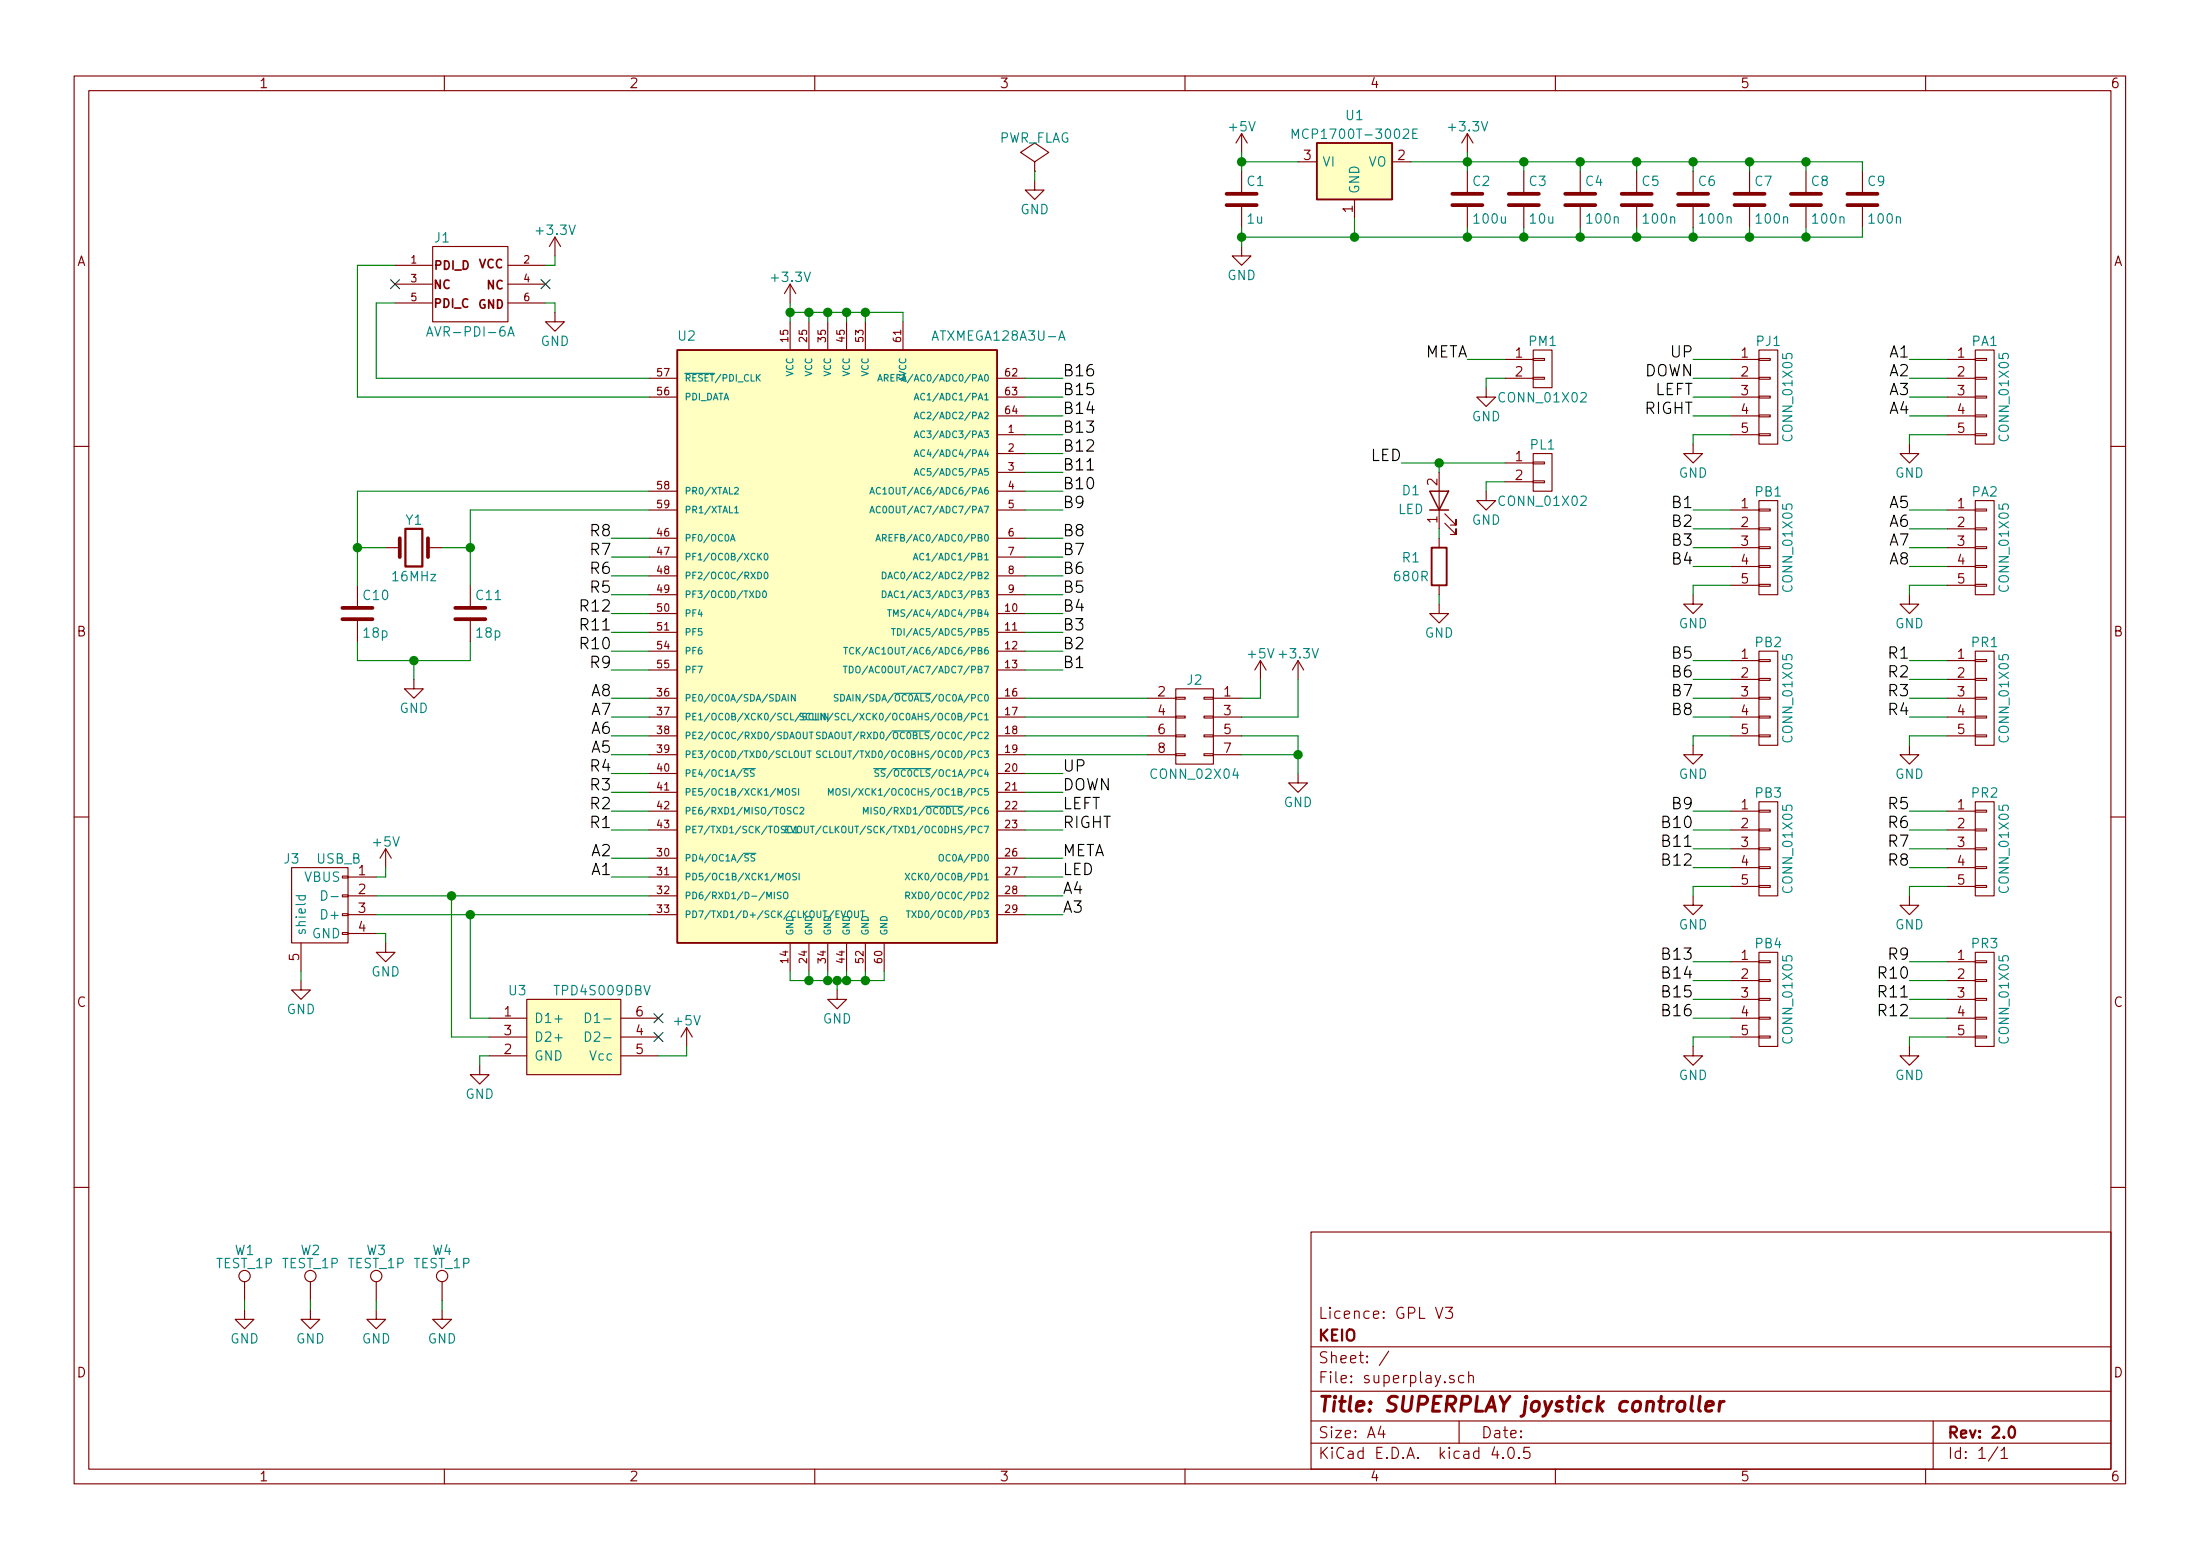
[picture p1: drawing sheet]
EESchema Schematic File Version 2
LIBS:power
LIBS:device
LIBS:transistors
LIBS:conn
LIBS:linear
LIBS:regul
LIBS:74xx
LIBS:cmos4000
LIBS:adc-dac
LIBS:memory
LIBS:xilinx
LIBS:microcontrollers
LIBS:dsp
LIBS:microchip
LIBS:analog_switches
LIBS:motorola
LIBS:texas
LIBS:intel
LIBS:audio
LIBS:interface
LIBS:digital-audio
LIBS:philips
LIBS:display
LIBS:cypress
LIBS:siliconi
LIBS:opto
LIBS:atmel
LIBS:contrib
LIBS:valves
LIBS:kuro
LIBS:superplay-cache
EELAYER 25 0
EELAYER END
$Descr A4 11693 8268
encoding utf-8
Sheet 1 1
Title "SUPERPLAY joystick controller"
Date ""
Rev "2.0"
Comp "KEIO"
Comment1 "Licence: GPL V3"
Comment2 ""
Comment3 ""
Comment4 ""
$EndDescr
$Comp
L ATXMEGA128A3U-A U2
U 1 1
P 4450 3400
F 0 "U2" H 3600 5000 50  0000 L BNN
F 1 "ATXMEGA128A3U-A" H 4950 5000 50  0000 L BNN
F 2 "Housings_QFP:TQFP-64_14x14mm_Pitch0.8mm" H 4450 3400 50  0001 C CIN
F 3 "" H 4450 3400 50  0000 C CNN
	1    4450 3400
	1    0    0    -1  
$EndComp
$Comp
L AVR-PDI-6A J1
U 1 1
P 2500 1500
F 0 "J1" H 2350 1750 50  0000 C CNN
F 1 "AVR-PDI-6A" H 2500 1250 50  0000 C CNN
F 2 "kuro:3x2_1.27mm_SMD_header" V 1950 1550 50  0001 C CNN
F 3 "" H 2500 1500 50  0000 C CNN
	1    2500 1500
	1    0    0    -1  
$EndComp
$Comp
L C C2
U 1 1
P 7800 1050
F 0 "C2" H 7825 1150 50  0000 L CNN
F 1 "100u" H 7825 950 50  0000 L CNN
F 2 "Capacitors_SMD:C_1206" H 7838 900 50  0001 C CNN
F 3 "" H 7800 1050 50  0000 C CNN
	1    7800 1050
	1    0    0    -1  
$EndComp
$Comp
L MCP1700T-3002E/TT U1
U 1 1
P 7200 950
F 0 "U1" H 7200 1300 50  0000 C CNN
F 1 "MCP1700T-3002E" H 7200 1200 50  0000 C CNN
F 2 "TO_SOT_Packages_SMD:SOT-23" H 7200 1050 50  0001 C CNN
F 3 "" H 7200 1050 50  0000 C CNN
	1    7200 950 
	1    0    0    -1  
$EndComp
$Comp
L Crystal Y1
U 1 1
P 2200 2900
F 0 "Y1" H 2200 3050 50  0000 C CNN
F 1 "16MHz" H 2200 2750 50  0000 C CNN
F 2 "kuro:SMD_Crystal_Multi_QC6CB_7A_ABM7" H 2200 2900 50  0001 C CNN
F 3 "" H 2200 2900 50  0000 C CNN
	1    2200 2900
	1    0    0    -1  
$EndComp
$Comp
L +3.3V #PWR01
U 1 1
P 7800 800
F 0 "#PWR01" H 7800 650 50  0001 C CNN
F 1 "+3.3V" H 7800 940 50  0000 C CNN
F 2 "" H 7800 800 50  0000 C CNN
F 3 "" H 7800 800 50  0000 C CNN
	1    7800 800 
	1    0    0    -1  
$EndComp
$Comp
L GND #PWR02
U 1 1
P 6600 1300
F 0 "#PWR02" H 6600 1050 50  0001 C CNN
F 1 "GND" H 6600 1150 50  0000 C CNN
F 2 "" H 6600 1300 50  0000 C CNN
F 3 "" H 6600 1300 50  0000 C CNN
	1    6600 1300
	1    0    0    -1  
$EndComp
$Comp
L USB_B J3
U 1 1
P 1700 4850
F 0 "J3" V 1400 5000 50  0000 C CNN
F 1 "USB_B" V 1400 4750 50  0000 C CNN
F 2 "Connectors_Molex:USB_Micro-B_Molex_47346-0001" V 1650 4750 50  0001 C CNN
F 3 "" V 1650 4750 50  0000 C CNN
	1    1700 4850
	0    -1   1    0   
$EndComp
$Comp
L TPD4S009DBV U3
U 1 1
P 3050 5500
F 0 "U3" H 2750 5750 50  0000 C CNN
F 1 "TPD4S009DBV" H 3200 5750 50  0000 C CNN
F 2 "TO_SOT_Packages_SMD:SOT-23-6" H 3050 5500 60  0001 C CNN
F 3 "" H 3050 5500 60  0001 C CNN
	1    3050 5500
	1    0    0    -1  
$EndComp
$Comp
L R R1
U 1 1
P 7650 3000
F 0 "R1" H 7500 3050 50  0000 C CNN
F 1 "680R" H 7500 2950 50  0000 C CNN
F 2 "Resistors_SMD:R_0603" V 7580 3000 50  0001 C CNN
F 3 "" H 7650 3000 50  0000 C CNN
	1    7650 3000
	1    0    0    -1  
$EndComp
$Comp
L LED D1
U 1 1
P 7650 2650
F 0 "D1" V 7700 2800 50  0000 C CNN
F 1 "LED" V 7600 2800 50  0000 C CNN
F 2 "LEDs:LED_0603" H 7650 2650 50  0001 C CNN
F 3 "" H 7650 2650 50  0000 C CNN
	1    7650 2650
	0    -1   -1   0   
$EndComp
$Comp
L C C1
U 1 1
P 6600 1050
F 0 "C1" H 6625 1150 50  0000 L CNN
F 1 "1u" H 6625 950 50  0000 L CNN
F 2 "Capacitors_SMD:C_0603" H 6638 900 50  0001 C CNN
F 3 "" H 6600 1050 50  0000 C CNN
	1    6600 1050
	1    0    0    -1  
$EndComp
$Comp
L +5V #PWR03
U 1 1
P 6600 800
F 0 "#PWR03" H 6600 650 50  0001 C CNN
F 1 "+5V" H 6600 940 50  0000 C CNN
F 2 "" H 6600 800 50  0000 C CNN
F 3 "" H 6600 800 50  0000 C CNN
	1    6600 800 
	1    0    0    -1  
$EndComp
$Comp
L C C3
U 1 1
P 8100 1050
F 0 "C3" H 8125 1150 50  0000 L CNN
F 1 "10u" H 8125 950 50  0000 L CNN
F 2 "Capacitors_SMD:C_0603" H 8138 900 50  0001 C CNN
F 3 "" H 8100 1050 50  0000 C CNN
	1    8100 1050
	1    0    0    -1  
$EndComp
$Comp
L C C4
U 1 1
P 8400 1050
F 0 "C4" H 8425 1150 50  0000 L CNN
F 1 "100n" H 8425 950 50  0000 L CNN
F 2 "Capacitors_SMD:C_0603" H 8438 900 50  0001 C CNN
F 3 "" H 8400 1050 50  0000 C CNN
	1    8400 1050
	1    0    0    -1  
$EndComp
$Comp
L C C5
U 1 1
P 8700 1050
F 0 "C5" H 8725 1150 50  0000 L CNN
F 1 "100n" H 8725 950 50  0000 L CNN
F 2 "Capacitors_SMD:C_0603" H 8738 900 50  0001 C CNN
F 3 "" H 8700 1050 50  0000 C CNN
	1    8700 1050
	1    0    0    -1  
$EndComp
$Comp
L C C6
U 1 1
P 9000 1050
F 0 "C6" H 9025 1150 50  0000 L CNN
F 1 "100n" H 9025 950 50  0000 L CNN
F 2 "Capacitors_SMD:C_0603" H 9038 900 50  0001 C CNN
F 3 "" H 9000 1050 50  0000 C CNN
	1    9000 1050
	1    0    0    -1  
$EndComp
$Comp
L C C7
U 1 1
P 9300 1050
F 0 "C7" H 9325 1150 50  0000 L CNN
F 1 "100n" H 9325 950 50  0000 L CNN
F 2 "Capacitors_SMD:C_0603" H 9338 900 50  0001 C CNN
F 3 "" H 9300 1050 50  0000 C CNN
	1    9300 1050
	1    0    0    -1  
$EndComp
$Comp
L C C8
U 1 1
P 9600 1050
F 0 "C8" H 9625 1150 50  0000 L CNN
F 1 "100n" H 9625 950 50  0000 L CNN
F 2 "Capacitors_SMD:C_0603" H 9638 900 50  0001 C CNN
F 3 "" H 9600 1050 50  0000 C CNN
	1    9600 1050
	1    0    0    -1  
$EndComp
Connection ~ 6600 1250
Connection ~ 9300 1250
Wire Wire Line
	9600 1250 9600 1200
Connection ~ 9000 1250
Wire Wire Line
	9300 1250 9300 1200
Connection ~ 8700 1250
Wire Wire Line
	9000 1250 9000 1200
Connection ~ 8400 1250
Wire Wire Line
	8700 1250 8700 1200
Connection ~ 8100 1250
Wire Wire Line
	8400 1250 8400 1200
Connection ~ 7800 1250
Wire Wire Line
	8100 1250 8100 1200
Connection ~ 7200 1250
Wire Wire Line
	7200 1150 7200 1250
Wire Wire Line
	7800 1250 7800 1200
Wire Wire Line
	6600 1250 9900 1250
Wire Wire Line
	6600 1200 6600 1300
Connection ~ 9300 850 
Wire Wire Line
	9600 850  9600 900 
Connection ~ 9000 850 
Wire Wire Line
	9300 850  9300 900 
Connection ~ 8700 850 
Wire Wire Line
	9000 850  9000 900 
Connection ~ 8400 850 
Wire Wire Line
	8700 850  8700 900 
Connection ~ 8100 850 
Wire Wire Line
	8400 850  8400 900 
Wire Wire Line
	8100 850  8100 900 
Connection ~ 7800 850 
Wire Wire Line
	7800 800  7800 900 
Wire Wire Line
	7500 850  9900 850 
Connection ~ 6600 850 
Wire Wire Line
	6600 800  6600 900 
Wire Wire Line
	6900 850  6600 850 
$Comp
L +3.3V #PWR04
U 1 1
P 4200 1600
F 0 "#PWR04" H 4200 1450 50  0001 C CNN
F 1 "+3.3V" H 4200 1740 50  0000 C CNN
F 2 "" H 4200 1600 50  0000 C CNN
F 3 "" H 4200 1600 50  0000 C CNN
	1    4200 1600
	1    0    0    -1  
$EndComp
Wire Wire Line
	4200 1700 4200 1600
Wire Wire Line
	4200 1650 4800 1650
Wire Wire Line
	4300 1650 4300 1700
Connection ~ 4200 1650
Wire Wire Line
	4400 1650 4400 1700
Connection ~ 4300 1650
Wire Wire Line
	4500 1650 4500 1700
Connection ~ 4400 1650
Wire Wire Line
	4600 1650 4600 1700
Connection ~ 4500 1650
Wire Wire Line
	4800 1650 4800 1700
Connection ~ 4600 1650
$Comp
L C C9
U 1 1
P 9900 1050
F 0 "C9" H 9925 1150 50  0000 L CNN
F 1 "100n" H 9925 950 50  0000 L CNN
F 2 "Capacitors_SMD:C_0603" H 9938 900 50  0001 C CNN
F 3 "" H 9900 1050 50  0000 C CNN
	1    9900 1050
	1    0    0    -1  
$EndComp
Wire Wire Line
	9900 850  9900 900 
Connection ~ 9600 850 
Wire Wire Line
	9900 1250 9900 1200
Connection ~ 9600 1250
Wire Wire Line
	5450 4100 5650 4100
Wire Wire Line
	5450 4200 5650 4200
Wire Wire Line
	5450 4300 5650 4300
Wire Wire Line
	5450 4400 5650 4400
Wire Wire Line
	5450 2000 5650 2000
Wire Wire Line
	5450 2100 5650 2100
Wire Wire Line
	5450 2200 5650 2200
Wire Wire Line
	5450 2300 5650 2300
Wire Wire Line
	5450 2850 5650 2850
Wire Wire Line
	5450 2950 5650 2950
Wire Wire Line
	5450 3050 5650 3050
Wire Wire Line
	5450 3150 5650 3150
Wire Wire Line
	5450 3250 5650 3250
Wire Wire Line
	5450 3350 5650 3350
Wire Wire Line
	5450 3450 5650 3450
Wire Wire Line
	5450 3550 5650 3550
Wire Wire Line
	5450 2700 5650 2700
Wire Wire Line
	5450 2600 5650 2600
Wire Wire Line
	5450 2500 5650 2500
Wire Wire Line
	3450 4000 3250 4000
Wire Wire Line
	3450 3900 3250 3900
Wire Wire Line
	3450 3800 3250 3800
Wire Wire Line
	3450 3700 3250 3700
Wire Wire Line
	3450 3550 3250 3550
Wire Wire Line
	3450 3450 3250 3450
Wire Wire Line
	3450 3350 3250 3350
Wire Wire Line
	3450 3250 3250 3250
Wire Wire Line
	3450 4650 3250 4650
Wire Wire Line
	3450 4550 3250 4550
Wire Wire Line
	5450 4850 5650 4850
Wire Wire Line
	5450 4750 5650 4750
Wire Wire Line
	3450 4400 3250 4400
Wire Wire Line
	3450 4300 3250 4300
Wire Wire Line
	3450 4200 3250 4200
Wire Wire Line
	3450 4100 3250 4100
Wire Wire Line
	3450 3150 3250 3150
Wire Wire Line
	3450 3050 3250 3050
Wire Wire Line
	3450 2950 3250 2950
Wire Wire Line
	3450 2850 3250 2850
Wire Wire Line
	5450 4550 5650 4550
Wire Wire Line
	5450 4650 5650 4650
Wire Wire Line
	2000 4750 3450 4750
Wire Wire Line
	2000 4850 3450 4850
$Comp
L GND #PWR05
U 1 1
P 4450 5250
F 0 "#PWR05" H 4450 5000 50  0001 C CNN
F 1 "GND" H 4450 5100 50  0000 C CNN
F 2 "" H 4450 5250 50  0000 C CNN
F 3 "" H 4450 5250 50  0000 C CNN
	1    4450 5250
	1    0    0    -1  
$EndComp
Wire Wire Line
	4200 5150 4200 5200
Wire Wire Line
	4200 5200 4700 5200
Wire Wire Line
	4700 5200 4700 5150
Wire Wire Line
	4500 5150 4500 5200
Connection ~ 4500 5200
Wire Wire Line
	4600 5150 4600 5200
Connection ~ 4600 5200
Wire Wire Line
	4400 5150 4400 5200
Connection ~ 4400 5200
Wire Wire Line
	4300 5150 4300 5200
Connection ~ 4300 5200
Wire Wire Line
	4450 5250 4450 5200
Connection ~ 4450 5200
Text Label 5650 4100 0    60   ~ 0
UP
Text Label 5650 4200 0    60   ~ 0
DOWN
Text Label 5650 4300 0    60   ~ 0
LEFT
Text Label 5650 4400 0    60   ~ 0
RIGHT
Text Label 5650 2000 0    60   ~ 0
B16
Text Label 5650 2100 0    60   ~ 0
B15
Text Label 5650 2200 0    60   ~ 0
B14
Text Label 5650 2300 0    60   ~ 0
B13
Text Label 5650 2850 0    60   ~ 0
B8
Text Label 5650 2950 0    60   ~ 0
B7
Text Label 5650 3050 0    60   ~ 0
B6
Text Label 5650 3150 0    60   ~ 0
B5
Text Label 5650 3250 0    60   ~ 0
B4
Text Label 5650 3350 0    60   ~ 0
B3
Text Label 5650 3450 0    60   ~ 0
B2
Text Label 5650 3550 0    60   ~ 0
B1
Text Label 5650 2700 0    60   ~ 0
B9
Text Label 5650 2600 0    60   ~ 0
B10
Text Label 5650 2500 0    60   ~ 0
B11
Text Label 5650 2400 0    60   ~ 0
B12
Text Label 3250 4000 2    60   ~ 0
A5
Text Label 3250 3900 2    60   ~ 0
A6
Text Label 3250 3800 2    60   ~ 0
A7
Text Label 3250 3700 2    60   ~ 0
A8
Text Label 5650 4550 0    60   ~ 0
META
Text Label 5650 4650 0    60   ~ 0
LED
Text Label 3250 4400 2    60   ~ 0
R1
Text Label 3250 4300 2    60   ~ 0
R2
Text Label 3250 4200 2    60   ~ 0
R3
Text Label 3250 4100 2    60   ~ 0
R4
Text Label 3250 3150 2    60   ~ 0
R5
Text Label 3250 3050 2    60   ~ 0
R6
Text Label 3250 2950 2    60   ~ 0
R7
Text Label 3250 2850 2    60   ~ 0
R8
Text Label 3250 3550 2    60   ~ 0
R9
Text Label 3250 3450 2    60   ~ 0
R10
Text Label 3250 3350 2    60   ~ 0
R11
Text Label 3250 3250 2    60   ~ 0
R12
Text Label 3250 4650 2    60   ~ 0
A1
Text Label 3250 4550 2    60   ~ 0
A2
Text Label 5650 4850 0    60   ~ 0
A3
Text Label 5650 4750 0    60   ~ 0
A4
Wire Wire Line
	2500 4850 2500 5400
Wire Wire Line
	2500 5400 2600 5400
Wire Wire Line
	2400 4750 2400 5500
Wire Wire Line
	2400 5500 2600 5500
$Comp
L GND #PWR06
U 1 1
P 2550 5650
F 0 "#PWR06" H 2550 5400 50  0001 C CNN
F 1 "GND" H 2550 5500 50  0000 C CNN
F 2 "" H 2550 5650 50  0000 C CNN
F 3 "" H 2550 5650 50  0000 C CNN
	1    2550 5650
	1    0    0    -1  
$EndComp
$Comp
L +5V #PWR07
U 1 1
P 3650 5550
F 0 "#PWR07" H 3650 5400 50  0001 C CNN
F 1 "+5V" H 3650 5690 50  0000 C CNN
F 2 "" H 3650 5550 50  0000 C CNN
F 3 "" H 3650 5550 50  0000 C CNN
	1    3650 5550
	1    0    0    -1  
$EndComp
Wire Wire Line
	2600 5600 2550 5600
Wire Wire Line
	2550 5600 2550 5650
Wire Wire Line
	3500 5600 3650 5600
Wire Wire Line
	3650 5600 3650 5550
Connection ~ 2400 4750
Connection ~ 2500 4850
$Comp
L GND #PWR08
U 1 1
P 1600 5200
F 0 "#PWR08" H 1600 4950 50  0001 C CNN
F 1 "GND" H 1600 5050 50  0000 C CNN
F 2 "" H 1600 5200 50  0000 C CNN
F 3 "" H 1600 5200 50  0000 C CNN
	1    1600 5200
	1    0    0    -1  
$EndComp
$Comp
L GND #PWR09
U 1 1
P 2050 5000
F 0 "#PWR09" H 2050 4750 50  0001 C CNN
F 1 "GND" H 2050 4850 50  0000 C CNN
F 2 "" H 2050 5000 50  0000 C CNN
F 3 "" H 2050 5000 50  0000 C CNN
	1    2050 5000
	1    0    0    -1  
$EndComp
Wire Wire Line
	2000 4950 2050 4950
Wire Wire Line
	2050 4950 2050 5000
Wire Wire Line
	1600 5150 1600 5200
$Comp
L +5V #PWR010
U 1 1
P 2050 4600
F 0 "#PWR010" H 2050 4450 50  0001 C CNN
F 1 "+5V" H 2050 4740 50  0000 C CNN
F 2 "" H 2050 4600 50  0000 C CNN
F 3 "" H 2050 4600 50  0000 C CNN
	1    2050 4600
	1    0    0    -1  
$EndComp
Wire Wire Line
	2000 4650 2050 4650
Wire Wire Line
	2050 4650 2050 4600
$Comp
L CONN_02X04 J2
U 1 1
P 6350 3850
F 0 "J2" H 6350 4100 50  0000 C CNN
F 1 "CONN_02X04" H 6350 3600 50  0000 C CNN
F 2 "Pin_Headers:Pin_Header_Straight_2x04_Pitch2.54mm" H 6350 2650 50  0001 C CNN
F 3 "" H 6350 2650 50  0000 C CNN
	1    6350 3850
	-1   0    0    -1  
$EndComp
$Comp
L +5V #PWR011
U 1 1
P 6700 3600
F 0 "#PWR011" H 6700 3450 50  0001 C CNN
F 1 "+5V" H 6700 3740 50  0000 C CNN
F 2 "" H 6700 3600 50  0000 C CNN
F 3 "" H 6700 3600 50  0000 C CNN
	1    6700 3600
	1    0    0    -1  
$EndComp
$Comp
L +3.3V #PWR012
U 1 1
P 6900 3600
F 0 "#PWR012" H 6900 3450 50  0001 C CNN
F 1 "+3.3V" H 6900 3740 50  0000 C CNN
F 2 "" H 6900 3600 50  0000 C CNN
F 3 "" H 6900 3600 50  0000 C CNN
	1    6900 3600
	1    0    0    -1  
$EndComp
$Comp
L GND #PWR013
U 1 1
P 6900 4100
F 0 "#PWR013" H 6900 3850 50  0001 C CNN
F 1 "GND" H 6900 3950 50  0000 C CNN
F 2 "" H 6900 4100 50  0000 C CNN
F 3 "" H 6900 4100 50  0000 C CNN
	1    6900 4100
	1    0    0    -1  
$EndComp
Wire Wire Line
	6600 4000 6900 4000
Wire Wire Line
	6900 3900 6900 4100
Wire Wire Line
	6600 3900 6900 3900
Connection ~ 6900 4000
Wire Wire Line
	6600 3800 6900 3800
Wire Wire Line
	6900 3800 6900 3600
Wire Wire Line
	6600 3700 6700 3700
Wire Wire Line
	6700 3700 6700 3600
$Comp
L C C11
U 1 1
P 2500 3250
F 0 "C11" H 2525 3350 50  0000 L CNN
F 1 "18p" H 2525 3150 50  0000 L CNN
F 2 "Capacitors_SMD:C_0603" H 2538 3100 50  0001 C CNN
F 3 "" H 2500 3250 50  0000 C CNN
	1    2500 3250
	1    0    0    -1  
$EndComp
$Comp
L C C10
U 1 1
P 1900 3250
F 0 "C10" H 1925 3350 50  0000 L CNN
F 1 "18p" H 1925 3150 50  0000 L CNN
F 2 "Capacitors_SMD:C_0603" H 1938 3100 50  0001 C CNN
F 3 "" H 1900 3250 50  0000 C CNN
	1    1900 3250
	1    0    0    -1  
$EndComp
Wire Wire Line
	3450 2700 2500 2700
Wire Wire Line
	2500 2700 2500 3100
Wire Wire Line
	3450 2600 1900 2600
Wire Wire Line
	1900 2600 1900 3100
Wire Wire Line
	1900 3400 1900 3500
Wire Wire Line
	1900 3500 2500 3500
Wire Wire Line
	2500 3500 2500 3400
$Comp
L GND #PWR014
U 1 1
P 2200 3600
F 0 "#PWR014" H 2200 3350 50  0001 C CNN
F 1 "GND" H 2200 3450 50  0000 C CNN
F 2 "" H 2200 3600 50  0000 C CNN
F 3 "" H 2200 3600 50  0000 C CNN
	1    2200 3600
	1    0    0    -1  
$EndComp
Wire Wire Line
	2200 3600 2200 3500
Connection ~ 2200 3500
Wire Wire Line
	2350 2900 2500 2900
Connection ~ 2500 2900
Wire Wire Line
	2050 2900 1900 2900
Connection ~ 1900 2900
Wire Wire Line
	5650 2400 5450 2400
Wire Wire Line
	6100 4000 5450 4000
Wire Wire Line
	5450 3900 6100 3900
Wire Wire Line
	6100 3800 5450 3800
Wire Wire Line
	5450 3700 6100 3700
Wire Wire Line
	2000 2000 3450 2000
Wire Wire Line
	2000 2000 2000 1600
Wire Wire Line
	2000 1600 2100 1600
Wire Wire Line
	1900 2100 3450 2100
Wire Wire Line
	1900 2100 1900 1400
Wire Wire Line
	1900 1400 2100 1400
$Comp
L GND #PWR015
U 1 1
P 2950 1650
F 0 "#PWR015" H 2950 1400 50  0001 C CNN
F 1 "GND" H 2950 1500 50  0000 C CNN
F 2 "" H 2950 1650 50  0000 C CNN
F 3 "" H 2950 1650 50  0000 C CNN
	1    2950 1650
	1    0    0    -1  
$EndComp
$Comp
L +3.3V #PWR016
U 1 1
P 2950 1350
F 0 "#PWR016" H 2950 1200 50  0001 C CNN
F 1 "+3.3V" H 2950 1490 50  0000 C CNN
F 2 "" H 2950 1350 50  0000 C CNN
F 3 "" H 2950 1350 50  0000 C CNN
	1    2950 1350
	1    0    0    -1  
$EndComp
Wire Wire Line
	2900 1400 2950 1400
Wire Wire Line
	2950 1400 2950 1350
Wire Wire Line
	2900 1600 2950 1600
Wire Wire Line
	2950 1600 2950 1650
$Comp
L GND #PWR017
U 1 1
P 5500 950
F 0 "#PWR017" H 5500 700 50  0001 C CNN
F 1 "GND" H 5500 800 50  0000 C CNN
F 2 "" H 5500 950 50  0000 C CNN
F 3 "" H 5500 950 50  0000 C CNN
	1    5500 950 
	1    0    0    -1  
$EndComp
$Comp
L PWR_FLAG #FLG018
U 1 1
P 5500 900
F 0 "#FLG018" H 5500 995 50  0001 C CNN
F 1 "PWR_FLAG" H 5500 1080 50  0000 C CNN
F 2 "" H 5500 900 50  0000 C CNN
F 3 "" H 5500 900 50  0000 C CNN
	1    5500 900 
	1    0    0    -1  
$EndComp
Wire Wire Line
	5500 950  5500 900 
$Comp
L CONN_01X05 PJ1
U 1 1
P 9400 2100
F 0 "PJ1" H 9400 2400 50  0000 C CNN
F 1 "CONN_01X05" V 9500 2100 50  0000 C CNN
F 2 "kuro:B5B-ZR-SM4-TF" H 9400 2100 50  0001 C CNN
F 3 "" H 9400 2100 50  0000 C CNN
	1    9400 2100
	1    0    0    -1  
$EndComp
$Comp
L CONN_01X05 PB1
U 1 1
P 9400 2900
F 0 "PB1" H 9400 3200 50  0000 C CNN
F 1 "CONN_01X05" V 9500 2900 50  0000 C CNN
F 2 "kuro:B5B-ZR-SM4-TF" H 9400 2900 50  0001 C CNN
F 3 "" H 9400 2900 50  0000 C CNN
	1    9400 2900
	1    0    0    -1  
$EndComp
$Comp
L CONN_01X05 PB2
U 1 1
P 9400 3700
F 0 "PB2" H 9400 4000 50  0000 C CNN
F 1 "CONN_01X05" V 9500 3700 50  0000 C CNN
F 2 "kuro:B5B-ZR-SM4-TF" H 9400 3700 50  0001 C CNN
F 3 "" H 9400 3700 50  0000 C CNN
	1    9400 3700
	1    0    0    -1  
$EndComp
Text Label 9000 1900 2    60   ~ 0
UP
Text Label 9000 2000 2    60   ~ 0
DOWN
Text Label 9000 2100 2    60   ~ 0
LEFT
Text Label 9000 2200 2    60   ~ 0
RIGHT
$Comp
L GND #PWR019
U 1 1
P 9000 2350
F 0 "#PWR019" H 9000 2100 50  0001 C CNN
F 1 "GND" H 9000 2200 50  0000 C CNN
F 2 "" H 9000 2350 50  0000 C CNN
F 3 "" H 9000 2350 50  0000 C CNN
	1    9000 2350
	1    0    0    -1  
$EndComp
Wire Wire Line
	9200 1900 9000 1900
Wire Wire Line
	9200 2000 9000 2000
Wire Wire Line
	9200 2100 9000 2100
Wire Wire Line
	9200 2200 9000 2200
Wire Wire Line
	9200 2300 9000 2300
Wire Wire Line
	9000 2300 9000 2350
Text Label 9000 2700 2    60   ~ 0
B1
Text Label 9000 2800 2    60   ~ 0
B2
Text Label 9000 2900 2    60   ~ 0
B3
Text Label 9000 3000 2    60   ~ 0
B4
Wire Wire Line
	9200 2700 9000 2700
Wire Wire Line
	9200 2800 9000 2800
Wire Wire Line
	9200 2900 9000 2900
Wire Wire Line
	9200 3000 9000 3000
Wire Wire Line
	9200 3100 9000 3100
$Comp
L GND #PWR020
U 1 1
P 9000 3150
F 0 "#PWR020" H 9000 2900 50  0001 C CNN
F 1 "GND" H 9000 3000 50  0000 C CNN
F 2 "" H 9000 3150 50  0000 C CNN
F 3 "" H 9000 3150 50  0000 C CNN
	1    9000 3150
	1    0    0    -1  
$EndComp
Wire Wire Line
	9000 3100 9000 3150
Text Label 9000 3500 2    60   ~ 0
B5
Text Label 9000 3600 2    60   ~ 0
B6
Text Label 9000 3700 2    60   ~ 0
B7
Text Label 9000 3800 2    60   ~ 0
B8
Wire Wire Line
	9000 3500 9200 3500
Wire Wire Line
	9000 3600 9200 3600
Wire Wire Line
	9000 3700 9200 3700
Wire Wire Line
	9000 3800 9200 3800
Wire Wire Line
	9000 3900 9200 3900
$Comp
L GND #PWR021
U 1 1
P 9000 3950
F 0 "#PWR021" H 9000 3700 50  0001 C CNN
F 1 "GND" H 9000 3800 50  0000 C CNN
F 2 "" H 9000 3950 50  0000 C CNN
F 3 "" H 9000 3950 50  0000 C CNN
	1    9000 3950
	1    0    0    -1  
$EndComp
Wire Wire Line
	9000 3950 9000 3900
$Comp
L CONN_01X05 PB3
U 1 1
P 9400 4500
F 0 "PB3" H 9400 4800 50  0000 C CNN
F 1 "CONN_01X05" V 9500 4500 50  0000 C CNN
F 2 "kuro:B5B-ZR-SM4-TF" H 9400 4500 50  0001 C CNN
F 3 "" H 9400 4500 50  0000 C CNN
	1    9400 4500
	1    0    0    -1  
$EndComp
Text Label 9000 4300 2    60   ~ 0
B9
Text Label 9000 4400 2    60   ~ 0
B10
Text Label 9000 4500 2    60   ~ 0
B11
Text Label 9000 4600 2    60   ~ 0
B12
Wire Wire Line
	9200 4300 9000 4300
Wire Wire Line
	9200 4400 9000 4400
Wire Wire Line
	9200 4500 9000 4500
Wire Wire Line
	9200 4600 9000 4600
Wire Wire Line
	9200 4700 9000 4700
$Comp
L GND #PWR022
U 1 1
P 9000 4750
F 0 "#PWR022" H 9000 4500 50  0001 C CNN
F 1 "GND" H 9000 4600 50  0000 C CNN
F 2 "" H 9000 4750 50  0000 C CNN
F 3 "" H 9000 4750 50  0000 C CNN
	1    9000 4750
	1    0    0    -1  
$EndComp
Wire Wire Line
	9000 4700 9000 4750
$Comp
L CONN_01X05 PB4
U 1 1
P 9400 5300
F 0 "PB4" H 9400 5600 50  0000 C CNN
F 1 "CONN_01X05" V 9500 5300 50  0000 C CNN
F 2 "kuro:B5B-ZR-SM4-TF" H 9400 5300 50  0001 C CNN
F 3 "" H 9400 5300 50  0000 C CNN
	1    9400 5300
	1    0    0    -1  
$EndComp
Text Label 9000 5100 2    60   ~ 0
B13
Text Label 9000 5200 2    60   ~ 0
B14
Text Label 9000 5300 2    60   ~ 0
B15
Text Label 9000 5400 2    60   ~ 0
B16
Wire Wire Line
	9200 5100 9000 5100
Wire Wire Line
	9200 5200 9000 5200
Wire Wire Line
	9200 5300 9000 5300
Wire Wire Line
	9200 5400 9000 5400
Wire Wire Line
	9200 5500 9000 5500
$Comp
L GND #PWR023
U 1 1
P 9000 5550
F 0 "#PWR023" H 9000 5300 50  0001 C CNN
F 1 "GND" H 9000 5400 50  0000 C CNN
F 2 "" H 9000 5550 50  0000 C CNN
F 3 "" H 9000 5550 50  0000 C CNN
	1    9000 5550
	1    0    0    -1  
$EndComp
Wire Wire Line
	9000 5500 9000 5550
$Comp
L CONN_01X05 PA1
U 1 1
P 10550 2100
F 0 "PA1" H 10550 2400 50  0000 C CNN
F 1 "CONN_01X05" V 10650 2100 50  0000 C CNN
F 2 "kuro:B5B-ZR-SM4-TF" H 10550 2100 50  0001 C CNN
F 3 "" H 10550 2100 50  0000 C CNN
	1    10550 2100
	1    0    0    -1  
$EndComp
Text Label 10150 1900 2    60   ~ 0
A1
Wire Wire Line
	10350 1900 10150 1900
Text Label 10150 2000 2    60   ~ 0
A2
Text Label 10150 2100 2    60   ~ 0
A3
Text Label 10150 2200 2    60   ~ 0
A4
Wire Wire Line
	10350 2000 10150 2000
Wire Wire Line
	10350 2100 10150 2100
Wire Wire Line
	10350 2200 10150 2200
Wire Wire Line
	10350 2300 10150 2300
$Comp
L GND #PWR024
U 1 1
P 10150 2350
F 0 "#PWR024" H 10150 2100 50  0001 C CNN
F 1 "GND" H 10150 2200 50  0000 C CNN
F 2 "" H 10150 2350 50  0000 C CNN
F 3 "" H 10150 2350 50  0000 C CNN
	1    10150 2350
	1    0    0    -1  
$EndComp
Wire Wire Line
	10150 2300 10150 2350
$Comp
L CONN_01X05 PA2
U 1 1
P 10550 2900
F 0 "PA2" H 10550 3200 50  0000 C CNN
F 1 "CONN_01X05" V 10650 2900 50  0000 C CNN
F 2 "kuro:B5B-ZR-SM4-TF" H 10550 2900 50  0001 C CNN
F 3 "" H 10550 2900 50  0000 C CNN
	1    10550 2900
	1    0    0    -1  
$EndComp
Text Label 10150 2700 2    60   ~ 0
A5
Text Label 10150 2800 2    60   ~ 0
A6
Text Label 10150 2900 2    60   ~ 0
A7
Text Label 10150 3000 2    60   ~ 0
A8
Wire Wire Line
	10350 2700 10150 2700
Wire Wire Line
	10350 2800 10150 2800
Wire Wire Line
	10350 2900 10150 2900
Wire Wire Line
	10350 3000 10150 3000
Wire Wire Line
	10350 3100 10150 3100
$Comp
L GND #PWR025
U 1 1
P 10150 3150
F 0 "#PWR025" H 10150 2900 50  0001 C CNN
F 1 "GND" H 10150 3000 50  0000 C CNN
F 2 "" H 10150 3150 50  0000 C CNN
F 3 "" H 10150 3150 50  0000 C CNN
	1    10150 3150
	1    0    0    -1  
$EndComp
Wire Wire Line
	10150 3100 10150 3150
$Comp
L CONN_01X05 PR1
U 1 1
P 10550 3700
F 0 "PR1" H 10550 4000 50  0000 C CNN
F 1 "CONN_01X05" V 10650 3700 50  0000 C CNN
F 2 "kuro:B5B-ZR-SM4-TF" H 10550 3700 50  0001 C CNN
F 3 "" H 10550 3700 50  0000 C CNN
	1    10550 3700
	1    0    0    -1  
$EndComp
Text Label 10150 3500 2    60   ~ 0
R1
Text Label 10150 3600 2    60   ~ 0
R2
Text Label 10150 3700 2    60   ~ 0
R3
Text Label 10150 3800 2    60   ~ 0
R4
Wire Wire Line
	10350 3500 10150 3500
Wire Wire Line
	10150 3600 10350 3600
Wire Wire Line
	10350 3700 10150 3700
Wire Wire Line
	10150 3800 10350 3800
Wire Wire Line
	10350 3900 10150 3900
$Comp
L GND #PWR026
U 1 1
P 10150 3950
F 0 "#PWR026" H 10150 3700 50  0001 C CNN
F 1 "GND" H 10150 3800 50  0000 C CNN
F 2 "" H 10150 3950 50  0000 C CNN
F 3 "" H 10150 3950 50  0000 C CNN
	1    10150 3950
	1    0    0    -1  
$EndComp
Wire Wire Line
	10150 3900 10150 3950
$Comp
L CONN_01X05 PR2
U 1 1
P 10550 4500
F 0 "PR2" H 10550 4800 50  0000 C CNN
F 1 "CONN_01X05" V 10650 4500 50  0000 C CNN
F 2 "kuro:B5B-ZR-SM4-TF" H 10550 4500 50  0001 C CNN
F 3 "" H 10550 4500 50  0000 C CNN
	1    10550 4500
	1    0    0    -1  
$EndComp
Text Label 10150 4300 2    60   ~ 0
R5
Text Label 10150 4400 2    60   ~ 0
R6
Text Label 10150 4500 2    60   ~ 0
R7
Text Label 10150 4600 2    60   ~ 0
R8
Wire Wire Line
	10350 4300 10150 4300
Wire Wire Line
	10350 4400 10150 4400
Wire Wire Line
	10350 4500 10150 4500
Wire Wire Line
	10350 4600 10150 4600
Wire Wire Line
	10350 4700 10150 4700
$Comp
L GND #PWR027
U 1 1
P 10150 4750
F 0 "#PWR027" H 10150 4500 50  0001 C CNN
F 1 "GND" H 10150 4600 50  0000 C CNN
F 2 "" H 10150 4750 50  0000 C CNN
F 3 "" H 10150 4750 50  0000 C CNN
	1    10150 4750
	1    0    0    -1  
$EndComp
Wire Wire Line
	10150 4700 10150 4750
$Comp
L CONN_01X05 PR3
U 1 1
P 10550 5300
F 0 "PR3" H 10550 5600 50  0000 C CNN
F 1 "CONN_01X05" V 10650 5300 50  0000 C CNN
F 2 "kuro:B5B-ZR-SM4-TF" H 10550 5300 50  0001 C CNN
F 3 "" H 10550 5300 50  0000 C CNN
	1    10550 5300
	1    0    0    -1  
$EndComp
Text Label 10150 5100 2    60   ~ 0
R9
Text Label 10150 5200 2    60   ~ 0
R10
Text Label 10150 5300 2    60   ~ 0
R11
Text Label 10150 5400 2    60   ~ 0
R12
Wire Wire Line
	10350 5100 10150 5100
Wire Wire Line
	10350 5200 10150 5200
Wire Wire Line
	10350 5300 10150 5300
Wire Wire Line
	10350 5400 10150 5400
Wire Wire Line
	10350 5500 10150 5500
Wire Wire Line
	10150 5500 10150 5550
$Comp
L GND #PWR028
U 1 1
P 10150 5550
F 0 "#PWR028" H 10150 5300 50  0001 C CNN
F 1 "GND" H 10150 5400 50  0000 C CNN
F 2 "" H 10150 5550 50  0000 C CNN
F 3 "" H 10150 5550 50  0000 C CNN
	1    10150 5550
	1    0    0    -1  
$EndComp
$Comp
L CONN_01X02 PM1
U 1 1
P 8200 1950
F 0 "PM1" H 8200 2100 50  0000 C CNN
F 1 "CONN_01X02" H 8200 1800 50  0000 C CNN
F 2 "kuro:B2B-ZR-SM4-TF" H 8200 1950 50  0001 C CNN
F 3 "" H 8200 1950 50  0000 C CNN
	1    8200 1950
	1    0    0    -1  
$EndComp
$Comp
L CONN_01X02 PL1
U 1 1
P 8200 2500
F 0 "PL1" H 8200 2650 50  0000 C CNN
F 1 "CONN_01X02" H 8200 2350 50  0000 C CNN
F 2 "kuro:B2B-ZR-SM4-TF" H 8200 2500 50  0001 C CNN
F 3 "" H 8200 2500 50  0000 C CNN
	1    8200 2500
	1    0    0    -1  
$EndComp
$Comp
L GND #PWR029
U 1 1
P 7900 2600
F 0 "#PWR029" H 7900 2350 50  0001 C CNN
F 1 "GND" H 7900 2450 50  0000 C CNN
F 2 "" H 7900 2600 50  0000 C CNN
F 3 "" H 7900 2600 50  0000 C CNN
	1    7900 2600
	1    0    0    -1  
$EndComp
Wire Wire Line
	8000 2550 7900 2550
Wire Wire Line
	7900 2550 7900 2600
$Comp
L GND #PWR030
U 1 1
P 7900 2050
F 0 "#PWR030" H 7900 1800 50  0001 C CNN
F 1 "GND" H 7900 1900 50  0000 C CNN
F 2 "" H 7900 2050 50  0000 C CNN
F 3 "" H 7900 2050 50  0000 C CNN
	1    7900 2050
	1    0    0    -1  
$EndComp
Wire Wire Line
	8000 2000 7900 2000
Wire Wire Line
	7900 2000 7900 2050
Wire Wire Line
	7450 2450 8000 2450
Wire Wire Line
	7650 2450 7650 2500
Wire Wire Line
	7650 2800 7650 2850
Wire Wire Line
	7650 3150 7650 3200
$Comp
L GND #PWR031
U 1 1
P 7650 3200
F 0 "#PWR031" H 7650 2950 50  0001 C CNN
F 1 "GND" H 7650 3050 50  0000 C CNN
F 2 "" H 7650 3200 50  0000 C CNN
F 3 "" H 7650 3200 50  0000 C CNN
	1    7650 3200
	1    0    0    -1  
$EndComp
Connection ~ 7650 2450
Wire Wire Line
	8000 1900 7800 1900
Text Label 7800 1900 2    60   ~ 0
META
Text Label 7450 2450 2    60   ~ 0
LED
NoConn ~ 2900 1500
NoConn ~ 2100 1500
NoConn ~ 3500 5400
NoConn ~ 3500 5500
$Comp
L TEST_1P W1
U 1 1
P 1300 6900
F 0 "W1" H 1300 7170 50  0000 C CNN
F 1 "TEST_1P" H 1300 7100 50  0000 C CNN
F 2 "Mounting_Holes:MountingHole_3.2mm_M3_Pad" H 1500 6900 50  0001 C CNN
F 3 "" H 1500 6900 50  0000 C CNN
	1    1300 6900
	1    0    0    -1  
$EndComp
$Comp
L TEST_1P W2
U 1 1
P 1650 6900
F 0 "W2" H 1650 7170 50  0000 C CNN
F 1 "TEST_1P" H 1650 7100 50  0000 C CNN
F 2 "Mounting_Holes:MountingHole_3.2mm_M3_Pad" H 1850 6900 50  0001 C CNN
F 3 "" H 1850 6900 50  0000 C CNN
	1    1650 6900
	1    0    0    -1  
$EndComp
$Comp
L TEST_1P W3
U 1 1
P 2000 6900
F 0 "W3" H 2000 7170 50  0000 C CNN
F 1 "TEST_1P" H 2000 7100 50  0000 C CNN
F 2 "Mounting_Holes:MountingHole_3.2mm_M3_Pad" H 2200 6900 50  0001 C CNN
F 3 "" H 2200 6900 50  0000 C CNN
	1    2000 6900
	1    0    0    -1  
$EndComp
$Comp
L TEST_1P W4
U 1 1
P 2350 6900
F 0 "W4" H 2350 7170 50  0000 C CNN
F 1 "TEST_1P" H 2350 7100 50  0000 C CNN
F 2 "Mounting_Holes:MountingHole_3.2mm_M3_Pad" H 2550 6900 50  0001 C CNN
F 3 "" H 2550 6900 50  0000 C CNN
	1    2350 6900
	1    0    0    -1  
$EndComp
$Comp
L GND #PWR032
U 1 1
P 1300 6950
F 0 "#PWR032" H 1300 6700 50  0001 C CNN
F 1 "GND" H 1300 6800 50  0000 C CNN
F 2 "" H 1300 6950 50  0000 C CNN
F 3 "" H 1300 6950 50  0000 C CNN
	1    1300 6950
	1    0    0    -1  
$EndComp
$Comp
L GND #PWR033
U 1 1
P 1650 6950
F 0 "#PWR033" H 1650 6700 50  0001 C CNN
F 1 "GND" H 1650 6800 50  0000 C CNN
F 2 "" H 1650 6950 50  0000 C CNN
F 3 "" H 1650 6950 50  0000 C CNN
	1    1650 6950
	1    0    0    -1  
$EndComp
$Comp
L GND #PWR034
U 1 1
P 2000 6950
F 0 "#PWR034" H 2000 6700 50  0001 C CNN
F 1 "GND" H 2000 6800 50  0000 C CNN
F 2 "" H 2000 6950 50  0000 C CNN
F 3 "" H 2000 6950 50  0000 C CNN
	1    2000 6950
	1    0    0    -1  
$EndComp
$Comp
L GND #PWR035
U 1 1
P 2350 6950
F 0 "#PWR035" H 2350 6700 50  0001 C CNN
F 1 "GND" H 2350 6800 50  0000 C CNN
F 2 "" H 2350 6950 50  0000 C CNN
F 3 "" H 2350 6950 50  0000 C CNN
	1    2350 6950
	1    0    0    -1  
$EndComp
Wire Wire Line
	2350 6900 2350 6950
Wire Wire Line
	2000 6900 2000 6950
Wire Wire Line
	1650 6900 1650 6950
Wire Wire Line
	1300 6900 1300 6950
$EndSCHEMATC
